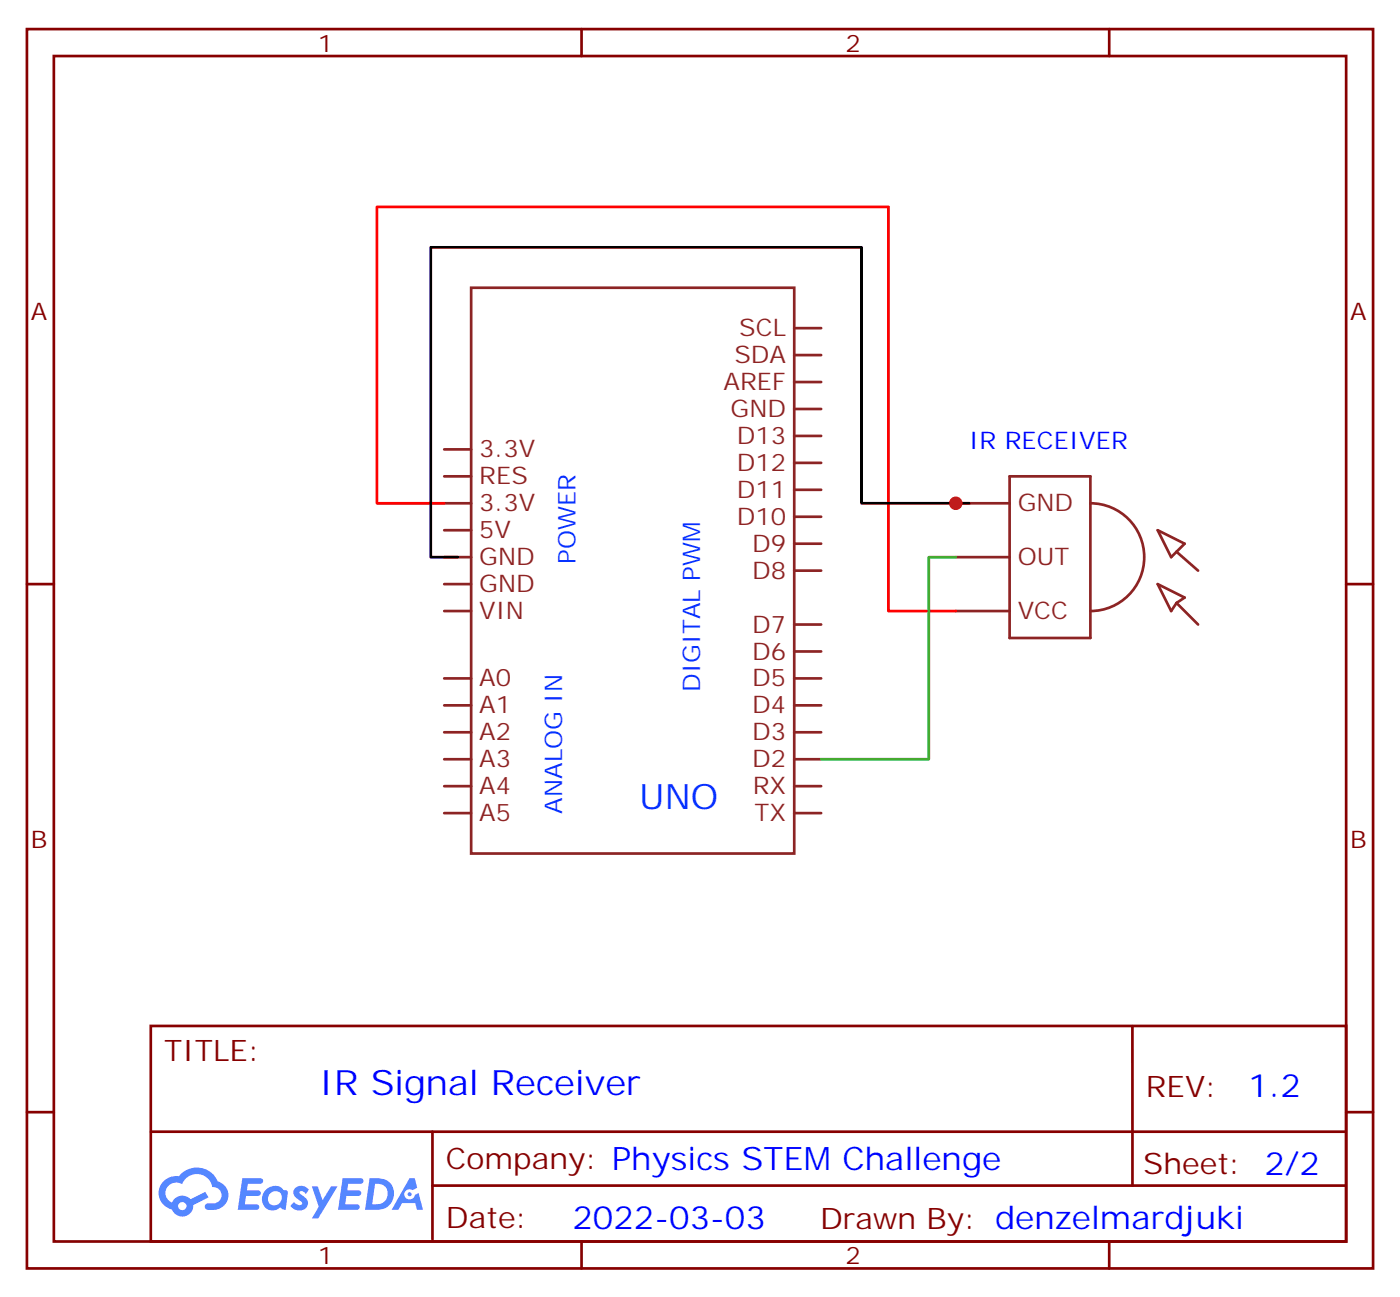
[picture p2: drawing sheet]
<svg xmlns="http://www.w3.org/2000/svg" width="183mm" height="170mm" viewBox="0 0 183 170" stroke-linecap="round" stroke-linejoin="round" font-family="sans-serif">
<g fill="none" stroke="#870000" stroke-width=".35">
<path d="M3.5 3.8h176.4v162.3h-176.4zM7.1 7.3h169.3v155.3h-169.3zM76.2 3.8v3.5M145.3 3.8v3.5M3.5 76.5h3.6M176.4 76.5h3.5M19.8 134.3h156.6v28.3h-156.6zM148.4 134.4v20.8M3.5 145.6h3.6M19.8 148.2h156.5M56.7 155.2h119.6M56.7 148.2v14.1"/>
<path d="M176.4 145.6h3.5M76.2 162.6v3.5M145.3 162.6v3.5"/>
</g>
<g fill="#5487ff">
<path d="M38.7 155.5a1.22 1.22 0 0 1 1.8 .3l-.4 .6-.5-.4h-.3l-.1 .2a2.96 2.96 0 0 1 1.1 1.2 1.19 1.19 0 0 1-.7 1.1 1.19 1.19 0 0 1-1.4-.4l-.2-.2 .5-.5a.66 .66 0 0 0 1.1 .2l-.1-.2a2.23 2.23 0 0 1-1.1-1.3l.2-.4z"/>
<path d="M31.8 154.3h1.5a1.22 1.22 0 0 1 1.1 .1 .37 .37 0 0 1-.3 .6h-1.6l-.2 .9h1.6a.37 .37 0 0 1 .3 .4 .37 .37 0 0 1-.4 .3h-1.6l-.1 1.1h.7a1.15 1.15 0 0 1 1.1 .2 .36 .36 0 0 1-.3 .5h-2.4z"/>
<path d="M44.9 154.3h1.5a1.23 1.23 0 0 1 1.2 .2 .37 .37 0 0 1-.4 .5h-1.6l-.1 .9h1.5a.37 .37 0 0 1 .3 .4 .37 .37 0 0 1-.3 .3h-1.6l-.2 1.1h.8a1.15 1.15 0 0 1 1.1 .2 .36 .36 0 0 1-.3 .5h-2.5z"/>
<path d="M53.7 154.3h.6l.4 1.2-.6 .3a.69 .69 0 0 0-1.1 .3 .69 .69 0 0 0 .5 1 .69 .69 0 0 0 .9-.6l.4-.3 .6 2.2h-.8l-.2-.9h-1.7l-.5 .9h-.9z"/>
<path d="M40.9 155.3h.7l.7 1.9 1.1-1.9h.8l-2.5 4.2h-.8l.9-1.5z"/>
<path d="M48.4 154.3l-.6 4.1a5.9 5.9 0 0 0 2.7-.2 2.09 2.09 0 0 0 1-2.6 2.09 2.09 0 0 0-2.4-1.3zM49.1 155a1.36 1.36 0 0 1 1.7 1.2 1.36 1.36 0 0 1-1.4 1.5h-.6z"/>
<path d="M34.7 155.9a1.5 1.5 0 0 0-.2 1.8 1.5 1.5 0 0 0 1.7 .7l.5-.3 .3 .2 .4 .1 .3-2.3-.1-.2-.2-.1a.53 .53 0 0 1-.5-.3 1.63 1.63 0 0 0-2.2 .4zM35.4 156.3a.89 .89 0 0 1 1.4 0 .89 .89 0 0 1-.2 1.3 .89 .89 0 0 1-1.3-.1 .89 .89 0 0 1 .1-1.2z"/>
<path d="M21.5 154.6a2.18 2.18 0 0 0 1 3.8 1.44 1.44 0 0 0 1.7 .9 1.44 1.44 0 0 0 1.1-1.5l2-1-.4-.7-1.9 .9a1.47 1.47 0 0 0-2.5 .5 1.39 1.39 0 0 1-.6-2 1.39 1.39 0 0 1 2-.5 2.08 2.08 0 0 1 2.1-1.3 2.08 2.08 0 0 1 1.9 1.7 1.07 1.07 0 0 1 1.1 1 1.07 1.07 0 0 1-1 1.2h-.6a.43 .43 0 0 0-.6 .3 .43 .43 0 0 0 .4 .5 2.17 2.17 0 0 0 2.7-1.9 1.93 1.93 0 0 0-1.4-1.8 2.98 2.98 0 0 0-5.1-.7h-.3a2.38 2.38 0 0 0-1.6 .6zM23.3 157.9a.55 .55 0 0 1 1.1 0 .55 .55 0 0 1-1.1 0z"/>
<circle cx="53.7" cy="156.4" r=".26"/>
</g>
<g fill="none" stroke="#8c2424" stroke-width=".35">
<path d="M61.7 37.7h42.4v74.1h-42.4zM58.2 58.8h3.5M104.1 57.1h3.5M104.1 46.5h3.5M104.1 43h3.5M104.1 53.6h3.5M104.1 50h3.5M58.2 62.4h3.5M58.2 76.5h3.5M58.2 73h3.5M58.2 65.9h3.5M58.2 69.4h3.5"/>
<path d="M104.1 74.7h3.5M104.1 71.2h3.5M104.1 67.7h3.5M104.1 64.1h3.5M104.1 60.6h3.5M125.2 73h7.1M125.2 65.9h7.1M132.3 62.4h10.6v21.1h-10.6zM142.9 65.9a7.1 7.1 0 0 1 7 7.1 7.1 7.1 0 0 1-7 7M151.7 69.4l3.5 1.8-1.7 1.8zM151.7 76.5l3.5 1.7-1 .8-.7 1zM154.2 79l2.8 2.8"/>
<path d="M154.2 72.2l2.8 2.5M58.2 99.4h3.5M58.2 95.9h3.5M58.2 92.4h3.5M58.2 88.8h3.5M58.2 80h3.5M104.1 99.4h3.5M104.1 95.9h3.5M104.1 92.4h3.5M104.1 88.8h3.5M104.1 85.3h3.5M104.1 81.8h3.5"/>
<path d="M125.2 80h7.1M58.2 102.9h3.5M58.2 106.5h3.5M104.1 102.9h3.5M104.1 106.5h3.5"/>
</g>
<path d="M58.2 65.9h-8.8v-38.8h67v52.9h8.8" fill="none" stroke="#f00" stroke-width=".35"/>
<path d="M125.2 73h-3.5v26.4h-14.1" fill="none" stroke="#3c3" stroke-width=".35"/>
<path d="M127 65.9h-14.1v-33.5h-56.5v40.6h3.6" fill="none" stroke="#000" stroke-width=".35"/>
<circle cx="125.2" cy="65.9" r=".88" fill="#c00"/>
<text font-size="4.6" fill="#03f" x="83.7" y="106">UNO</text>
<text font-size="4.6" fill="#00f" x="41.8" y="143.4">IR Signal Receiver</text>
<g font-size="4.2" fill="#00f">
<text x="163.6" y="143.6">1.2</text>
<text x="75" y="161">2022-03-03</text>
</g>
<g font-size="3.9" fill="#800">
<text x="21.5" y="138.9">TITLE:</text>
<text x="150.1" y="143.6">REV:</text>
<text x="58.4" y="153.1">Company: Physics STEM Challenge</text>
<text x="149.8" y="153.7">Sheet: 2/2</text>
<text x="58.4" y="160.8">Date:</text>
<text x="107.5" y="160.9">Drawn By: denzelmardjuki</text>
</g>
<g font-size="3.2" fill="#800">
<text x="41.6" y="6.8">1</text>
<text x="110.8" y="6.8">2</text>
<text x="4.1" y="41.9">A</text>
<text x="176.9" y="41.9">A</text>
<text x="4.1" y="111.1">B</text>
<text x="176.9" y="111.1">B</text>
<text x="41.6" y="165.6">1</text>
<text x="110.8" y="165.6">2</text>
</g>
<g font-size="3.2" fill="#8d2323">
<text x="96.2" y="47.6">SDA</text>
<text x="96.9" y="44">SCL</text>
<text x="94.8" y="51.1">AREF</text>
<text x="62.8" y="59.9">3.3V</text>
<text x="95.7" y="54.6">GND</text>
<text x="96.5" y="58.1">D13</text>
<text x="62.8" y="63.4">RES</text>
<text x="96.5" y="65.2">D11</text>
<text x="96.5" y="61.7">D12</text>
<text x="62.8" y="67">3.3V</text>
<text x="62.8" y="70.5">5V</text>
<text x="96.5" y="68.7">D10</text>
<text x="133.3" y="67">GND</text>
<text x="62.8" y="77.5">GND</text>
<text x="62.8" y="74">GND</text>
<text x="98.6" y="75.8">D8</text>
<text x="98.6" y="72.2">D9</text>
<text x="133.3" y="74">OUT</text>
<text x="62.8" y="81.1">VIN</text>
<text x="98.6" y="82.8">D7</text>
<text x="133.3" y="81.1">VCC</text>
<text x="62.8" y="89.9">A0</text>
<text x="98.6" y="89.9">D5</text>
<text x="98.6" y="86.4">D6</text>
<text x="62.8" y="93.4">A1</text>
<text x="98.6" y="93.4">D4</text>
<text x="62.8" y="96.9">A2</text>
<text x="62.8" y="100.5">A3</text>
<text x="98.6" y="100.5">D2</text>
<text x="98.6" y="96.9">D3</text>
<text x="62.8" y="104">A4</text>
<text x="62.8" y="107.5">A5</text>
<text x="98.6" y="104">RX</text>
<text x="98.9" y="107.5">TX</text>
</g>
<text font-size="3.2" fill="#00f" x="127" y="58.8">IR RECEIVER</text>
<g font-size="3.2" fill="#03f">
<text x="75.4" y="73.9" transform="rotate(-90 75.4 73.9)">POWER</text>
<text x="91.7" y="90.6" transform="rotate(-90 91.7 90.6)">DIGITAL PWM</text>
<text x="73.6" y="106.5" transform="rotate(-90 73.6 106.5)">ANALOG IN</text>
</g>
</svg>
